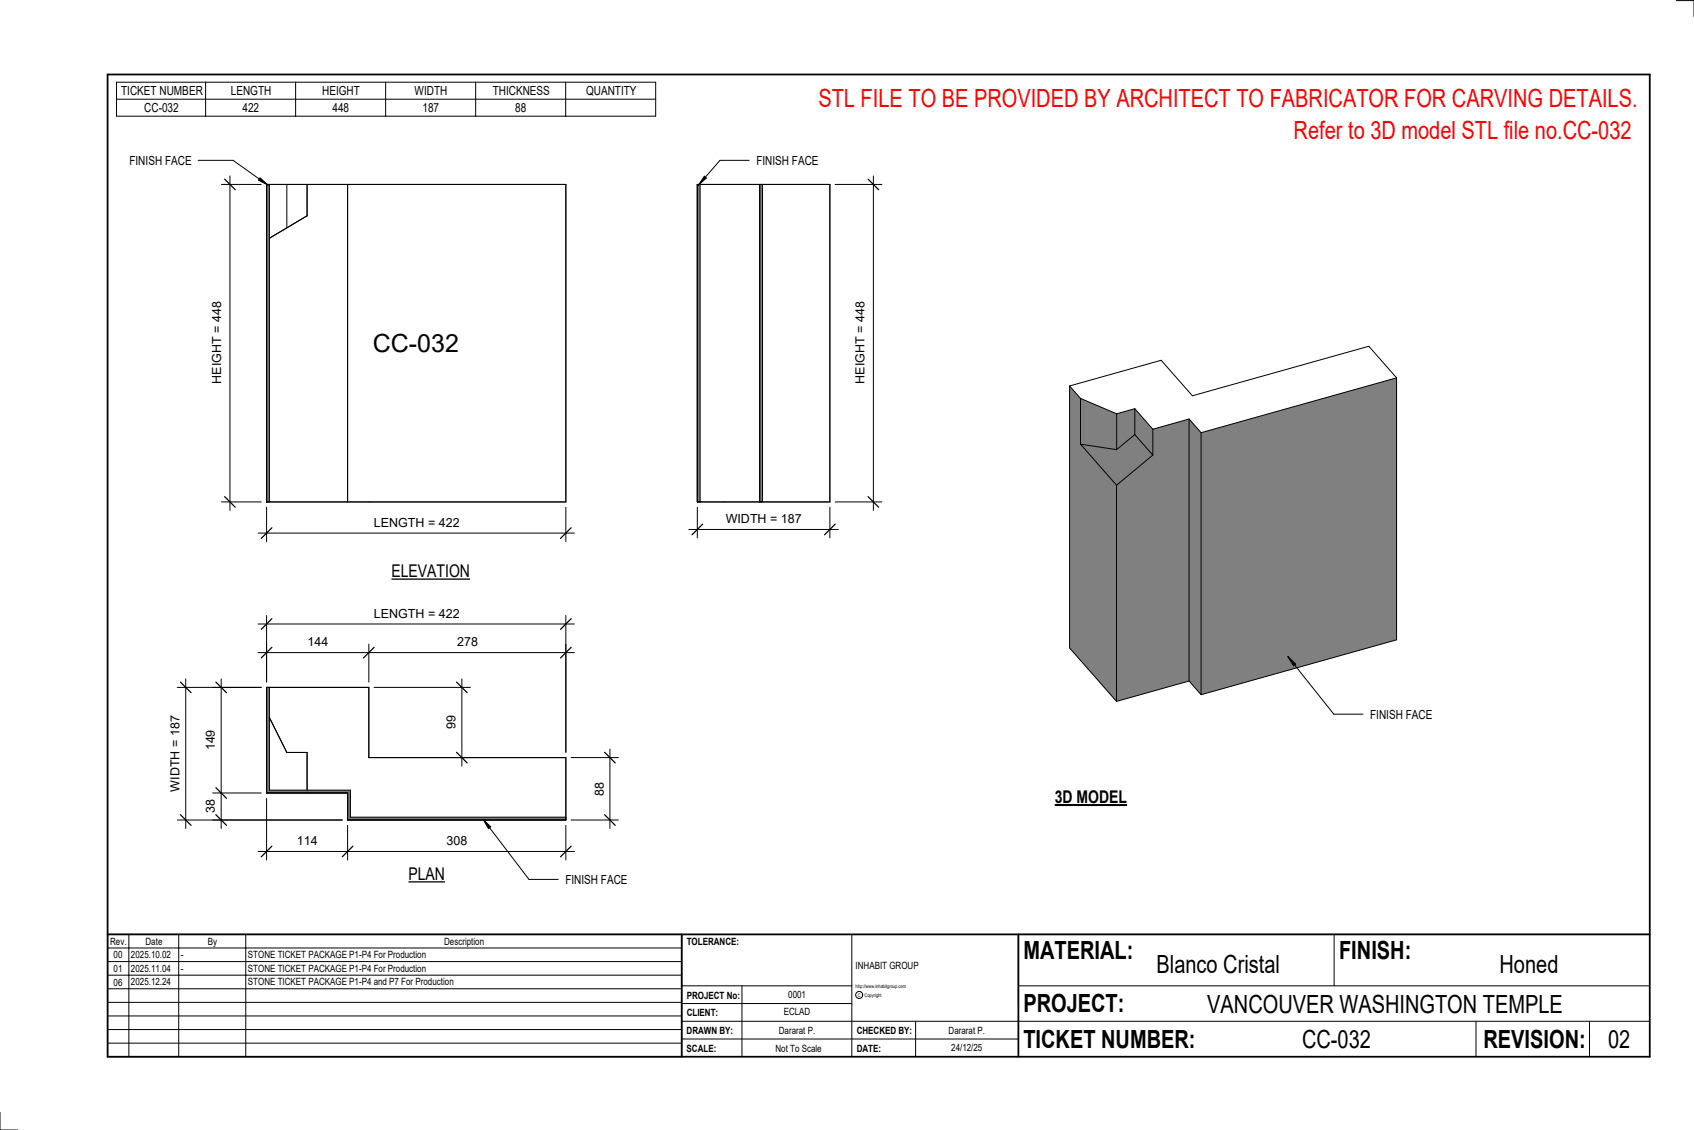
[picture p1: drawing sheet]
<svg xmlns="http://www.w3.org/2000/svg" width="914mm" height="610mm" viewBox="0 0 914 610" stroke-linecap="round" stroke-linejoin="round" font-family="sans-serif">
<path d="M144 371h1v55h44v15h116v1h-117v-14h-44z" fill="#7c7c7c"/>
<path d="M144 371h55v38h106v33h-117v-14h-44zM145 371v55h44v15h116M145 387l10 19h11v20" fill="none" stroke="#000" stroke-width=".54"/>
<g fill="#7c7c7c">
<path d="M376 99h2v172h-2z"/>
<path d="M410 99h2v172h-2z"/>
</g>
<path d="M376 99h72v172h-72zM378 99v172M410 99v172M412 99v172" fill="none" stroke="#000" stroke-width=".54"/>
<path d="M144 99h1v172h-1z" fill="#7c7c7c"/>
<path d="M144 99h161v172h-161zM145 99v172M155 99v24M166 99v17l-21 13M188 99v172M144 129h.1" fill="none" stroke="#000" stroke-width=".54"/>
<g fill="#808080">
<path d="M583 240l20 3 10-9 9 12-19 16z"/>
<path d="M613 220l9 12v14l-9-12z"/>
<path d="M583 215l20 8v20l-20-3z"/>
<path d="M622 232l20-6v141l-39 11v-116l19-16z"/>
<path d="M642 226l6 7v142l-6-8z"/>
<path d="M603 223l10-3v14l-10 9z"/>
<path d="M648 233l106-29v141l-106 30z"/>
<path d="M577 208l6 7v25l20 22v116l-26-28z"/>
</g>
<g fill="none" stroke="#000" stroke-width=".54">
<path d="M577 208v142l26 28M577 208l6 7M583 215l20 8M583 215v25M754 204l-15-17-95 27-17-20-50 14M754 204v141l-106 30M754 204l-106 29M583 240l20 3M583 240l20 22M603 223v20M613 234l9 12M613 234l-10 9"/>
<path d="M613 220l9 12M613 220v14M613 220l-10 3M622 232v14M642 226v141M642 226l-20 6M642 226l6 7M648 233v142M622 246l-19 16M603 262v116M144 347v21M199 347v21"/>
<path d="M305 347v59M310 352h-171M642 367l-39 11M642 367l6 8"/>
</g>
<path d="M147 349l-6 6M202 349l-6 6M308 349l-5 6" fill="none" stroke="#000" stroke-width=".67"/>
<g fill="#fff">
<path d="M166 343h11v7h-11z"/>
<path d="M247 343h11v7h-11z"/>
</g>
<path d="M329 404v43M334 409h-26M334 442h-26" fill="none" stroke="#000" stroke-width=".54"/>
<path d="M326 406l6 6M326 440l6 5" fill="none" stroke="#000" stroke-width=".67"/>
<path d="M320 422h7v7h-7z" fill="#fff"/>
<path d="M119 366v81M141 371h-26M141 428h-26M185 442h-70" fill="none" stroke="#000" stroke-width=".54"/>
<path d="M117 368l5 6M117 425l5 6M117 440l5 5" fill="none" stroke="#000" stroke-width=".67"/>
<g fill="#fff">
<path d="M110 431h8v8h-8z"/>
<path d="M110 394h8v11h-8z"/>
</g>
<path d="M100 366v81M141 371h-45M185 442h-89" fill="none" stroke="#000" stroke-width=".54"/>
<path d="M97 368l6 6M97 440l6 5" fill="none" stroke="#000" stroke-width=".67"/>
<path d="M91 386h7v41h-7z" fill="#fff"/>
<path d="M144 431v33M188 445v19M305 445v19M310 459h-171" fill="none" stroke="#000" stroke-width=".54"/>
<path d="M147 456l-6 6M190 456l-5 6M308 456l-5 6" fill="none" stroke="#000" stroke-width=".67"/>
<g fill="#fff">
<path d="M160 450h11v8h-11z"/>
<path d="M241 450h11v8h-11z"/>
</g>
<path d="M144 332v36M305 332v74M310 337h-171" fill="none" stroke="#000" stroke-width=".54"/>
<path d="M147 334l-6 5M308 334l-5 5" fill="none" stroke="#000" stroke-width=".67"/>
<path d="M202 327h46v8h-46z" fill="#fff"/>
<path d="M249 366v47M254 371h-52M248 409h6" fill="none" stroke="#000" stroke-width=".54"/>
<path d="M246 368l6 6M246 406l6 6" fill="none" stroke="#000" stroke-width=".67"/>
<path d="M240 386h7v7h-7z" fill="#fff"/>
<path d="M451 99h25M471 95v180M451 271h25" fill="none" stroke="#000" stroke-width=".54"/>
<path d="M469 97l5 5M469 268l5 6" fill="none" stroke="#000" stroke-width=".67"/>
<path d="M461 163h7v44h-7z" fill="#fff"/>
<path d="M376 274v16M448 274v16M372 286h81" fill="none" stroke="#000" stroke-width=".54"/>
<path d="M379 283l-5 5M451 283l-6 5" fill="none" stroke="#000" stroke-width=".67"/>
<path d="M392 276h41v8h-41z" fill="#fff"/>
<path d="M144 274v18M305 274v18M139 288h171" fill="none" stroke="#000" stroke-width=".54"/>
<path d="M147 285l-6 5M308 285l-5 5" fill="none" stroke="#000" stroke-width=".67"/>
<path d="M202 278h46v8h-46z" fill="#fff"/>
<path d="M120 99h21M124 95v180M120 271h21" fill="none" stroke="#000" stroke-width=".54"/>
<path d="M121 97l6 5M121 268l6 6" fill="none" stroke="#000" stroke-width=".67"/>
<g fill="#fff">
<path d="M113 163h8v44h-8z"/>
<path d="M201 178h47v15h-47z"/>
</g>
<g fill="none" stroke="#000" stroke-width=".54">
<path d="M905 0h9v9M460 504v66M720 504v28M891 504h-341v37M368 532h92M401 532v38M550 532h341M368 551h523M368 541h92M494 551v19M797 551v19M858 551v19"/>
<path d="M368 561h182M0 600v10h10"/>
<circle cx="464" cy="537" r="1.9"/>
</g>
<path d="M58 40h833v530h-833zM58 504h833M368 504v66M550 504v66" fill="none" stroke="#000" stroke-width=".96"/>
<g fill="#fff">
<path d="M652 534h192v15h-192z"/>
<path d="M513 562h17v6h-17z"/>
<path d="M425 533h10v6h-10z"/>
<path d="M423 543h15v6h-15z"/>
<path d="M420 553h20v6h-20z"/>
<path d="M624 513h68v15h-68z"/>
<path d="M809 513h33v15h-33z"/>
<path d="M512 553h20v6h-20z"/>
<path d="M703 553h37v15h-37z"/>
<path d="M442 45h443v16h-443z"/>
<path d="M868 553h12v15h-12z"/>
<path d="M61 512h5v6h-5z"/>
<path d="M61 520h5v6h-5z"/>
<path d="M61 527h5v6h-5z"/>
</g>
<path d="M63 44h291v19h-291zM63 54h291M111 44v19M160 44v19M208 44v19M257 44v19M305 44v19" fill="none" stroke="#000" stroke-width=".54"/>
<path d="M211 303h43v10h-43z" fill="#fff"/>
<path d="M211 312h43" fill="none" stroke="#000" stroke-width=".69" stroke-linecap="butt"/>
<path d="M220 466h20v11h-20z" fill="#fff"/>
<path d="M220 476h20" fill="none" stroke="#000" stroke-width=".69" stroke-linecap="butt"/>
<path d="M569 424h40v12h-40z" fill="#fff"/>
<path d="M569 434h39" fill="none" stroke="#000" stroke-width="1.1" stroke-linecap="butt"/>
<path d="M698 63h185v15h-185z" fill="#fff"/>
<g fill="none" stroke="#000" stroke-width=".54">
<path d="M380 95l1 1-4 4zM404 86h-15l-12 14M58 504h310v66h-310zM58 519h310M58 511h310M70 504v66M96 504v66M133 504v66M58 533h310M58 526h310M58 555h310M58 548h310"/>
<path d="M58 541h310M58 563h310"/>
</g>
<path d="M380 95l1 1-4 4z" fill="#000"/>
<path d="M408 83h33v7h-33z" fill="#fff"/>
<path d="M261 442l4 4-1 1z" fill="#000"/>
<path d="M261 442l4 4-1 1zM261 442l25 32h15" fill="none" stroke="#000" stroke-width=".54"/>
<path d="M305 471h33v7h-33z" fill="#fff"/>
<path d="M140 96l5 4-6-3z" fill="#000"/>
<path d="M107 86h19l19 14M140 96l5 4-6-3z" fill="none" stroke="#000" stroke-width=".54"/>
<path d="M70 83h33v7h-33z" fill="#fff"/>
<path d="M695 354l4 4-1 1z" fill="#000"/>
<path d="M695 354l4 4-1 1zM695 354l25 31h16" fill="none" stroke="#000" stroke-width=".54"/>
<path d="M740 382h33v7h-33z" fill="#fff"/>
<g font-size="13.5" fill="#f00">
<text x="442" y="58">STL FILE TO BE PROVIDED BY ARCHITECT TO FABRICATOR FOR CARVING DETAILS.</text>
<text x="698" y="75">Refer to 3D model STL file no.CC-032</text>
</g>
<g font-size="13.5">
<text x="201" y="190">CC-032</text>
<text x="552" y="517">MATERIAL:</text>
<text x="723" y="517">FINISH:</text>
<text x="624" y="525">Blanco Cristal</text>
<text x="809" y="525">Honed</text>
<text x="552" y="546">PROJECT:</text>
<text x="652" y="546">VANCOUVER WASHINGTON TEMPLE</text>
<text x="552" y="565">TICKET NUMBER:</text>
<text x="703" y="565">CC-032</text>
<text x="801" y="565">REVISION:</text>
<text x="868" y="565">02</text>
</g>
<g font-size="9.4">
<text x="211" y="311">ELEVATION</text>
<text x="569" y="433">3D MODEL</text>
<text x="220" y="475">PLAN</text>
</g>
<g font-size="6.7">
<text x="65" y="51">TICKET NUMBER</text>
<text x="125" y="51">LENGTH</text>
<text x="174" y="51">HEIGHT</text>
<text x="224" y="51">WIDTH</text>
<text x="266" y="51">THICKNESS</text>
<text x="316" y="51">QUANTITY</text>
<text x="78" y="60">CC-032</text>
<text x="131" y="60">422</text>
<text x="179" y="60">448</text>
<text x="228" y="60">187</text>
<text x="278" y="60">88</text>
<text x="70" y="89">FINISH FACE</text>
<text x="408" y="89">FINISH FACE</text>
<text x="119" y="207" transform="rotate(-90 119 207)">HEIGHT = 448</text>
<text x="467" y="207" transform="rotate(-90 467 207)">HEIGHT = 448</text>
<text x="202" y="284">LENGTH = 422</text>
<text x="392" y="282">WIDTH = 187</text>
<text x="202" y="333">LENGTH = 422</text>
<text x="166" y="349">144</text>
<text x="247" y="349">278</text>
<text x="740" y="388">FINISH FACE</text>
<text x="246" y="393" transform="rotate(-90 246 393)">99</text>
<text x="116" y="405" transform="rotate(-90 116 405)">149</text>
<text x="97" y="427" transform="rotate(-90 97 427)">WIDTH = 187</text>
<text x="326" y="429" transform="rotate(-90 326 429)">88</text>
<text x="116" y="439" transform="rotate(-90 116 439)">38</text>
<text x="160" y="456">114</text>
<text x="241" y="456">308</text>
<text x="305" y="477">FINISH FACE</text>
</g>
<g font-size="5.4">
<text x="59" y="510">Rev.</text>
<text x="79" y="510">Date</text>
<text x="112" y="510">By</text>
<text x="240" y="510">Description</text>
<text x="371" y="510">TOLERANCE:</text>
<text x="61" y="517">00</text>
<text x="71" y="517">2025.10.02</text>
<text x="98" y="517">-</text>
<text x="134" y="517">STONE TICKET PACKAGE P1-P4 For Production</text>
<text x="61" y="525">01</text>
<text x="71" y="524">2025.11.04</text>
<text x="98" y="524">-</text>
<text x="134" y="524">STONE TICKET PACKAGE P1-P4 For Production</text>
<text x="462" y="523">INHABIT GROUP</text>
<text x="61" y="532">06</text>
<text x="71" y="532">2025.12.24</text>
<text x="134" y="532">STONE TICKET PACKAGE P1-P4 and P7 For Production</text>
<text x="371" y="539">PROJECT No:</text>
<text x="425" y="538">0001</text>
<text x="371" y="548">CLIENT:</text>
<text x="423" y="548">ECLAD</text>
<text x="371" y="558">DRAWN BY:</text>
<text x="420" y="558">Dararat P.</text>
<text x="462" y="558">CHECKED BY:</text>
<text x="512" y="558">Dararat P.</text>
<text x="371" y="567">SCALE:</text>
<text x="419" y="567">Not To Scale</text>
<text x="462" y="567">DATE:</text>
<text x="513" y="567">24/12/25</text>
</g>
<g font-size="2.7">
<text x="462" y="533">http://www.inhabitgroup.com</text>
<text x="463" y="538">C</text>
<text x="467" y="538">Copyright</text>
</g>
</svg>
